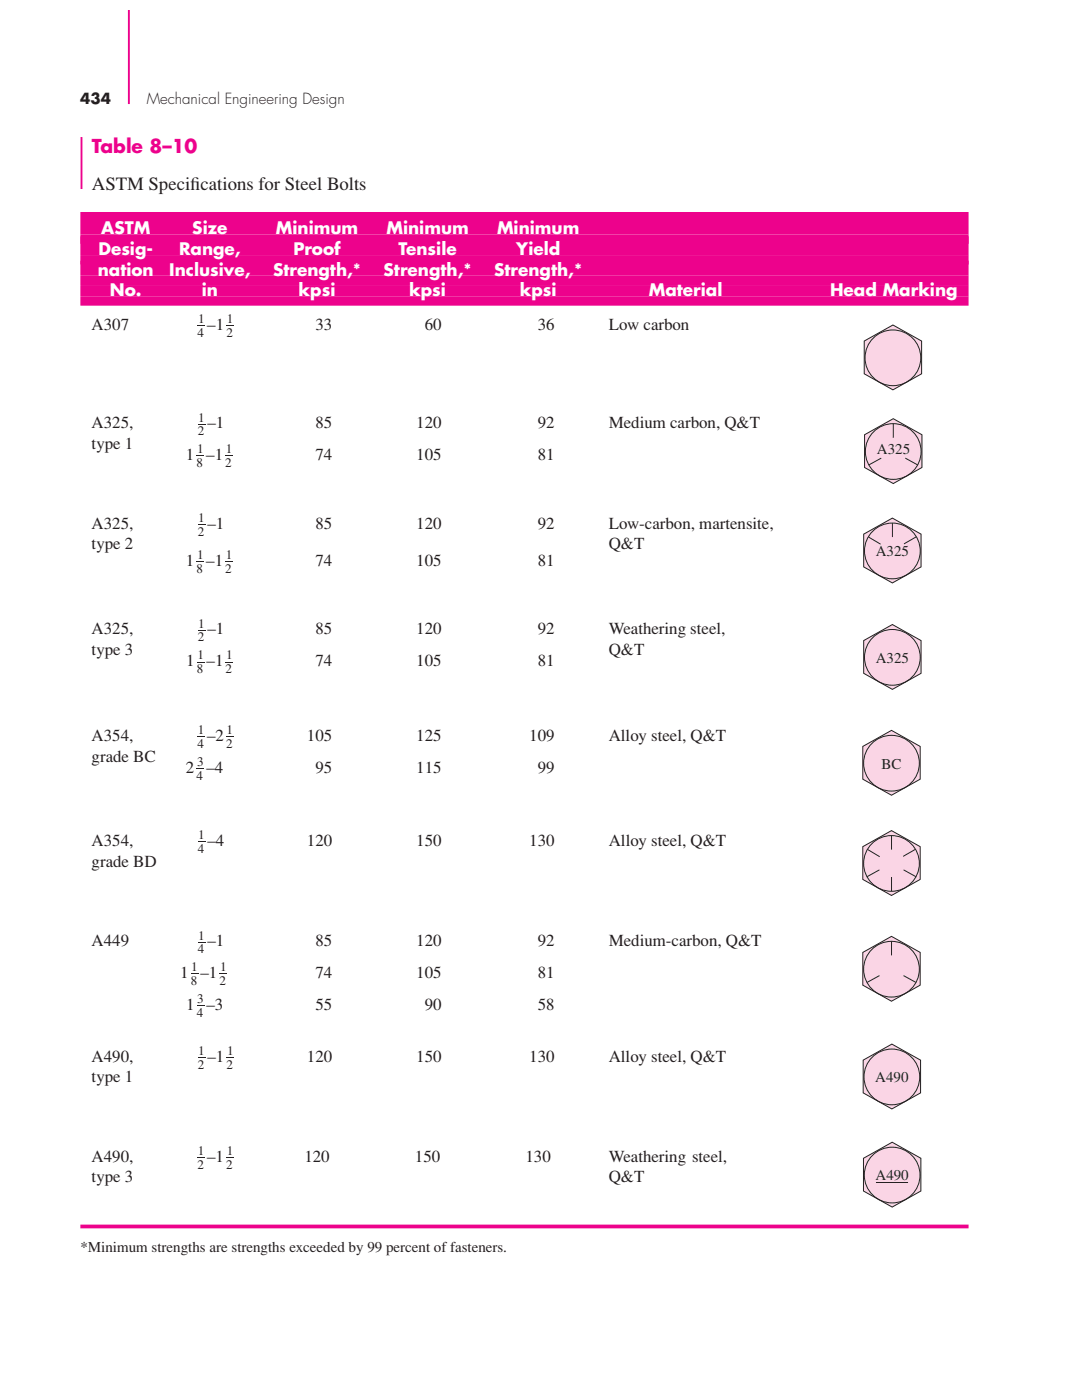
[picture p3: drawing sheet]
<svg xmlns="http://www.w3.org/2000/svg" width="216mm" height="279mm" viewBox="0 0 216 279" stroke-linecap="round" stroke-linejoin="round" font-family="sans-serif">
<path d="M25.7 2.1v18.7" fill="none" stroke="#ed028c" stroke-width=".37"/>
<path d="M16 44.6h177.3" fill="none" stroke="#ed028c" stroke-width="4.5" stroke-linecap="butt"/>
<path d="M16 47.7h177.3M16 51.8h177.3M16 56h177.3M16 60.1h177.3" fill="none" stroke="#ed028c" stroke-width="1.9" stroke-linecap="butt"/>
<path d="M16 49h177.3" fill="none" stroke="#ed028c" stroke-width="3.7" stroke-linecap="butt"/>
<path d="M16 53.5h177.3" fill="none" stroke="#ed028c" stroke-width="3" stroke-linecap="butt"/>
<path d="M16 58h177.3" fill="none" stroke="#ed028c" stroke-width="2.2" stroke-linecap="butt"/>
<g fill="#231f20">
<path d="M39.4 64.9h1.5v.2h-1.5z"/>
<path d="M45.2 64.9h1.5v.2h-1.5z"/>
<path d="M39.5 84.6h1.5v.1h-1.5z"/>
<path d="M39.2 90.9h1.5v.2h-1.5z"/>
<path d="M45 90.9h1.5v.2h-1.5z"/>
<path d="M39.5 104.6h1.5v.1h-1.5z"/>
<path d="M39.2 112h1.5v.2h-1.5z"/>
<path d="M45 112h1.5v.2h-1.5z"/>
<path d="M39.5 125.7h1.5v.1h-1.5z"/>
<path d="M39.3 132h1.5v.2h-1.5z"/>
<path d="M45 132h1.5v.2h-1.5z"/>
<path d="M39.4 147h1.5v.2h-1.5z"/>
<path d="M45.1 147h1.5v.2h-1.5z"/>
<path d="M39.2 153.4h1.5v.1h-1.5z"/>
<path d="M39.5 167.9h1.5v.2h-1.5z"/>
<path d="M39.5 187.9h1.5v.2h-1.5z"/>
<path d="M38.1 194.3h1.5v.2h-1.5z"/>
<path d="M43.8 194.3h1.5v.2h-1.5z"/>
<path d="M39.3 200.7h1.5v.1h-1.5z"/>
<path d="M39.5 210.9h1.5v.2h-1.5z"/>
<path d="M45.2 210.9h1.5v.2h-1.5z"/>
</g>
<path d="M16 244.8h177.3" fill="none" stroke="#ed028c" stroke-width=".75" stroke-linecap="butt"/>
<g fill="#231f20">
<path d="M39.4 230.9h1.5v.2h-1.5z"/>
<path d="M45.1 230.9h1.5v.2h-1.5z"/>
</g>
<path d="M172.4 64.5h11.9v13.8h-11.9z" fill="#fff"/>
<path d="M172.4 68.1l5.8-3.2 5.7 3.2v6.5l-5.7 3.2-5.8-3.2z" fill="#fad5e5"/>
<g fill="none" stroke="#231f20" stroke-width=".2">
<path d="M172.4 68.1l5.8-3.2 5.7 3.2v6.5l-5.7 3.2-5.8-3.2z"/>
<circle cx="178.2" cy="71.4" r="5.6"/>
</g>
<path d="M172.4 83.1h12v13.9h-12z" fill="#fff"/>
<path d="M172.5 86.8l5.7-3.2 5.8 3.2v6.5l-5.8 3.2-5.7-3.2z" fill="#fad5e5"/>
<g fill="none" stroke="#231f20" stroke-width=".2">
<path d="M172.5 86.8l5.7-3.2 5.8 3.2v6.5l-5.8 3.2-5.7-3.2zM175.8 91.4l-2.4 1.4M178.2 84.6v2.8M180.6 91.4l2.5 1.4"/>
<circle cx="178.2" cy="90.1" r="5.6"/>
</g>
<path d="M172.2 103h12v13.8h-12z" fill="#fff"/>
<path d="M172.3 106.6l5.8-3.2 5.7 3.2v6.5l-5.7 3.2-5.8-3.2z" fill="#fad5e5"/>
<g fill="none" stroke="#231f20" stroke-width=".2">
<path d="M172.3 106.6l5.8-3.2 5.7 3.2v6.5l-5.7 3.2-5.8-3.2zM173.3 107.2l2.4 1.4M178.1 104.4v2.8M182.8 107.1l-2.4 1.4"/>
<circle cx="178.1" cy="109.9" r="5.6"/>
</g>
<path d="M172.2 124.2h12v13.9h-12z" fill="#fff"/>
<path d="M175.7 132.5l-2.5 1.3M178.1 125.6v2.8M180.5 132.5l2.4 1.3" fill="none" stroke="#231f20" stroke-width=".2"/>
<path d="M172.3 127.8l5.8-3.2 5.7 3.2v6.6l-5.7 3.2-5.8-3.2z" fill="#fad5e5"/>
<g fill="none" stroke="#231f20" stroke-width=".2">
<path d="M172.3 127.8l5.8-3.2 5.7 3.2v6.6l-5.7 3.2-5.8-3.2z"/>
<circle cx="178.1" cy="131.2" r="5.6"/>
</g>
<path d="M172.1 145.4h11.9v13.8h-11.9z" fill="#fff"/>
<path d="M175.5 153.6l-2.5 1.4M177.9 146.7v2.8M180.3 153.6l2.5 1.4" fill="none" stroke="#231f20" stroke-width=".2"/>
<path d="M172.2 149l5.7-3.2 5.7 3.2v6.5l-5.7 3.2-5.7-3.2z" fill="#fad5e5"/>
<g fill="none" stroke="#231f20" stroke-width=".2">
<path d="M172.2 149l5.7-3.2 5.7 3.2v6.5l-5.7 3.2-5.7-3.2z"/>
<circle cx="177.9" cy="152.3" r="5.6"/>
</g>
<path d="M172.1 165.4h11.9v13.8h-11.9z" fill="#fff"/>
<path d="M177.9 166.7v2.8" fill="none" stroke="#231f20" stroke-width=".2"/>
<path d="M172.2 169l5.7-3.2 5.7 3.2v6.5l-5.7 3.2-5.7-3.2z" fill="#fad5e5"/>
<g fill="none" stroke="#231f20" stroke-width=".2">
<path d="M172.2 169l5.7-3.2 5.7 3.2v6.5l-5.7 3.2-5.7-3.2zM173.1 169.5l2.4 1.5M175.5 173.6l-2.5 1.4M177.9 166.8v2.8M177.9 175v2.8M180.3 173.6l2.5 1.4M182.7 169.5l-2.5 1.4"/>
<circle cx="177.9" cy="172.3" r="5.6"/>
</g>
<path d="M172.1 186.5h11.9v13.8h-11.9z" fill="#fff"/>
<path d="M177.9 187.8v2.8" fill="none" stroke="#231f20" stroke-width=".2"/>
<path d="M172.2 190.1l5.7-3.2 5.7 3.2v6.5l-5.7 3.2-5.7-3.2z" fill="#fad5e5"/>
<g fill="none" stroke="#231f20" stroke-width=".2">
<path d="M172.2 190.1l5.7-3.2 5.7 3.2v6.5l-5.7 3.2-5.7-3.2zM175.5 194.7l-2.5 1.4M177.9 187.9v2.8M180.3 194.7l2.5 1.4"/>
<circle cx="177.9" cy="193.4" r="5.6"/>
</g>
<path d="M172.1 207.9h12.1v14h-12.1z" fill="#fff"/>
<path d="M175.6 216.2l-2.5 1.4M178 209.3v2.8M180.4 216.2l2.4 1.4" fill="none" stroke="#231f20" stroke-width=".2"/>
<path d="M172.2 211.6l5.8-3.2 5.7 3.2v6.5l-5.7 3.2-5.8-3.2z" fill="#fad5e5"/>
<g fill="none" stroke="#231f20" stroke-width=".2">
<path d="M172.2 211.6l5.8-3.2 5.7 3.2v6.5l-5.7 3.2-5.8-3.2z"/>
<circle cx="178" cy="214.9" r="5.6"/>
</g>
<path d="M172.1 227.5h12.1v14h-12.1z" fill="#fff"/>
<path d="M175.6 235.8l-2.5 1.3M178 228.9v2.8M180.4 235.8l2.5 1.3" fill="none" stroke="#231f20" stroke-width=".2"/>
<path d="M172.3 231.2l5.7-3.2 5.7 3.2v6.5l-5.7 3.2-5.7-3.2z" fill="#fad5e5"/>
<g fill="none" stroke="#231f20" stroke-width=".2">
<path d="M172.3 231.2l5.7-3.2 5.7 3.2v6.5l-5.7 3.2-5.7-3.2zM174.8 236h6.4"/>
<circle cx="178" cy="234.5" r="5.6"/>
</g>
<path d="M16.3 27.3v10.4" fill="none" stroke="#ed028c" stroke-width=".37"/>
<text font-size="3.7" fill="#ed028c" x="18.3" y="30.5">Table 8–10</text>
<g font-size="3.7" fill="#231f20">
<text x="18.3" y="38">ASTM Specif</text>
<text x="38" y="38">ications for Steel Bolts</text>
</g>
<g font-size="3.4" fill="#fff">
<text x="20.2" y="46.8">ASTM</text>
<text x="38.4" y="46.8">Size</text>
<text x="55" y="46.8">Minimum</text>
<text x="77.1" y="46.8">Minimum</text>
<text x="99.2" y="46.8">Minimum</text>
<text x="19.6" y="50.9">Desig-</text>
<text x="35.7" y="50.9">Range,</text>
<text x="58.5" y="50.9">Proof</text>
<text x="79.5" y="50.9">Tensile</text>
<text x="103" y="50.9">Yield</text>
<text x="19.5" y="55">nation</text>
<text x="21.9" y="59.1">No.</text>
<text x="33.8" y="55">Inclusive,</text>
<text x="40.3" y="59.1">in</text>
<text x="54.5" y="55">Strength,*</text>
<text x="59.6" y="59.1">kpsi</text>
<text x="76.5" y="55">Strength,*</text>
<text x="81.7" y="59.1">kpsi</text>
<text x="98.6" y="55">Strength,*</text>
<text x="103.7" y="59.1">kpsi</text>
<text x="129.5" y="59.1">Material</text>
<text x="165.6" y="59.1">Head Marking</text>
</g>
<g font-size="3.4" fill="#231f20">
<text x="18.3" y="65.9">A307</text>
<text x="41.4" y="65.9">–1</text>
<text x="62.9" y="65.9">33</text>
<text x="84.8" y="65.9">60</text>
<text x="107.3" y="65.9">36</text>
<text x="121.5" y="65.9">Low carbon</text>
<text x="18.3" y="89.6">type 1</text>
<text x="18.3" y="85.5">A325,</text>
<text x="41.4" y="85.5">–1</text>
<text x="62.9" y="85.5">85</text>
<text x="83.1" y="85.5">120</text>
<text x="107.3" y="85.5">92</text>
<text x="121.5" y="85.5">Medium carbon, Q&amp;T</text>
<text x="37.1" y="91.8">1</text>
<text x="41.2" y="91.8">–1</text>
<text x="62.9" y="91.9">74</text>
<text x="83.1" y="91.9">105</text>
<text x="107.3" y="91.9">81</text>
<text x="18.3" y="105.5">A325,</text>
<text x="41.4" y="105.5">–1</text>
<text x="62.9" y="105.5">85</text>
<text x="83.1" y="105.5">120</text>
<text x="107.3" y="105.5">92</text>
<text x="121.5" y="105.5">Low-carbon, martensite,</text>
<text x="18.3" y="109.6">type 2</text>
<text x="37.1" y="113">1</text>
<text x="41.2" y="113">–1</text>
<text x="62.9" y="113">74</text>
<text x="83.1" y="113">105</text>
<text x="107.3" y="113">81</text>
<text x="121.5" y="109.6">Q&amp;T</text>
<text x="18.3" y="130.7">type 3</text>
<text x="18.3" y="126.6">A325,</text>
<text x="41.4" y="126.6">–1</text>
<text x="62.9" y="126.6">85</text>
<text x="83.1" y="126.6">120</text>
<text x="107.3" y="126.6">92</text>
<text x="121.5" y="126.6">Weathering steel,</text>
<text x="121.5" y="130.7">Q&amp;T</text>
<text x="37.2" y="133">1</text>
<text x="41.2" y="133">–1</text>
<text x="62.9" y="133">74</text>
<text x="83.1" y="133">105</text>
<text x="107.3" y="133">81</text>
<text x="18.3" y="147.9">A354,</text>
<text x="41.3" y="147.9">–2</text>
<text x="61.2" y="147.9">105</text>
<text x="83.1" y="147.9">125</text>
<text x="105.6" y="147.9">109</text>
<text x="121.5" y="147.9">Alloy steel, Q&amp;T</text>
<text x="18.3" y="152">grade BC</text>
<text x="37.1" y="154.3">2</text>
<text x="41.2" y="154.3">–4</text>
<text x="62.9" y="154.3">95</text>
<text x="83.1" y="154.3">115</text>
<text x="107.3" y="154.3">99</text>
<text x="18.3" y="168.9">A354,</text>
<text x="18.3" y="173">grade BD</text>
<text x="41.4" y="168.9">–4</text>
<text x="61.2" y="168.9">120</text>
<text x="83.1" y="168.9">150</text>
<text x="105.6" y="168.9">130</text>
<text x="121.5" y="168.9">Alloy steel, Q&amp;T</text>
<text x="18.3" y="188.9">A449</text>
<text x="41.4" y="188.9">–1</text>
<text x="62.9" y="188.9">85</text>
<text x="83.1" y="188.9">120</text>
<text x="107.3" y="188.9">92</text>
<text x="121.5" y="188.9">Medium-carbon, Q&amp;T</text>
<text x="36" y="195.2">1</text>
<text x="40" y="195.2">–1</text>
<text x="62.9" y="195.2">74</text>
<text x="83.1" y="195.2">105</text>
<text x="107.3" y="195.2">81</text>
<text x="37.2" y="201.6">1</text>
<text x="41.2" y="201.6">–3</text>
<text x="62.9" y="201.6">55</text>
<text x="84.8" y="201.6">90</text>
<text x="107.3" y="201.6">58</text>
<text x="18.3" y="211.9">A490,</text>
<text x="18.3" y="216">type 1</text>
<text x="41.4" y="211.9">–1</text>
<text x="61.2" y="211.9">120</text>
<text x="83.1" y="211.9">150</text>
<text x="105.6" y="211.9">130</text>
<text x="121.5" y="211.9">Alloy steel, Q&amp;T</text>
<text x="18.3" y="231.9">A490,</text>
<text x="41.3" y="231.9">–1</text>
<text x="60.7" y="231.9">120</text>
<text x="82.8" y="231.9">150</text>
<text x="104.9" y="231.9">130</text>
<text x="121.5" y="231.9">Weathering steel,</text>
<text x="18.3" y="236">type 3</text>
<text x="121.5" y="236">Q&amp;T</text>
</g>
<g font-size="3" fill="#231f20">
<text x="16" y="20.8">434</text>
<text x="29.3" y="20.8">Mechanical Engineering Design</text>
<text x="175" y="90.6">A325</text>
<text x="174.8" y="111">A325</text>
<text x="174.7" y="132.3">A325</text>
<text x="175.9" y="153.4">BC</text>
<text x="174.6" y="216">A490</text>
<text x="174.7" y="235.6">A490</text>
<text x="16" y="249.8">*Minimum strengths are strengths exceeded by 99 percent of fasteners.</text>
</g>
<g font-size="2.6" fill="#231f20">
<text x="39.5" y="64.5">1</text>
<text x="45.3" y="64.5">1</text>
<text x="39.4" y="67.2">4</text>
<text x="45.2" y="67.2">2</text>
<text x="39.5" y="86.9">2</text>
<text x="39.6" y="84.1">1</text>
<text x="39.2" y="93.2">8</text>
<text x="39.3" y="90.5">1</text>
<text x="45" y="93.2">2</text>
<text x="45.1" y="90.5">1</text>
<text x="39.5" y="106.9">2</text>
<text x="39.6" y="104.1">1</text>
<text x="39.3" y="111.6">1</text>
<text x="45.1" y="111.6">1</text>
<text x="39.2" y="114.4">8</text>
<text x="45" y="114.4">2</text>
<text x="39.6" y="125.3">1</text>
<text x="39.4" y="131.6">1</text>
<text x="39.5" y="128">2</text>
<text x="45.1" y="131.6">1</text>
<text x="39.3" y="134.4">8</text>
<text x="45" y="134.4">2</text>
<text x="39.4" y="149.3">4</text>
<text x="39.5" y="146.6">1</text>
<text x="45.1" y="149.3">2</text>
<text x="45.2" y="146.6">1</text>
<text x="39.2" y="155.7">4</text>
<text x="39.3" y="152.9">3</text>
<text x="39.6" y="167.5">1</text>
<text x="39.5" y="170.3">4</text>
<text x="39.5" y="190.3">4</text>
<text x="39.6" y="187.5">1</text>
<text x="38.1" y="196.6">8</text>
<text x="38.2" y="193.9">1</text>
<text x="43.8" y="196.6">2</text>
<text x="43.9" y="193.9">1</text>
<text x="39.3" y="203">4</text>
<text x="39.4" y="200.2">3</text>
<text x="39.5" y="213.3">2</text>
<text x="39.6" y="210.5">1</text>
<text x="45.2" y="213.3">2</text>
<text x="45.3" y="210.5">1</text>
<text x="39.4" y="233.3">2</text>
<text x="39.5" y="230.5">1</text>
<text x="45.1" y="233.3">2</text>
<text x="45.2" y="230.5">1</text>
</g>
</svg>
